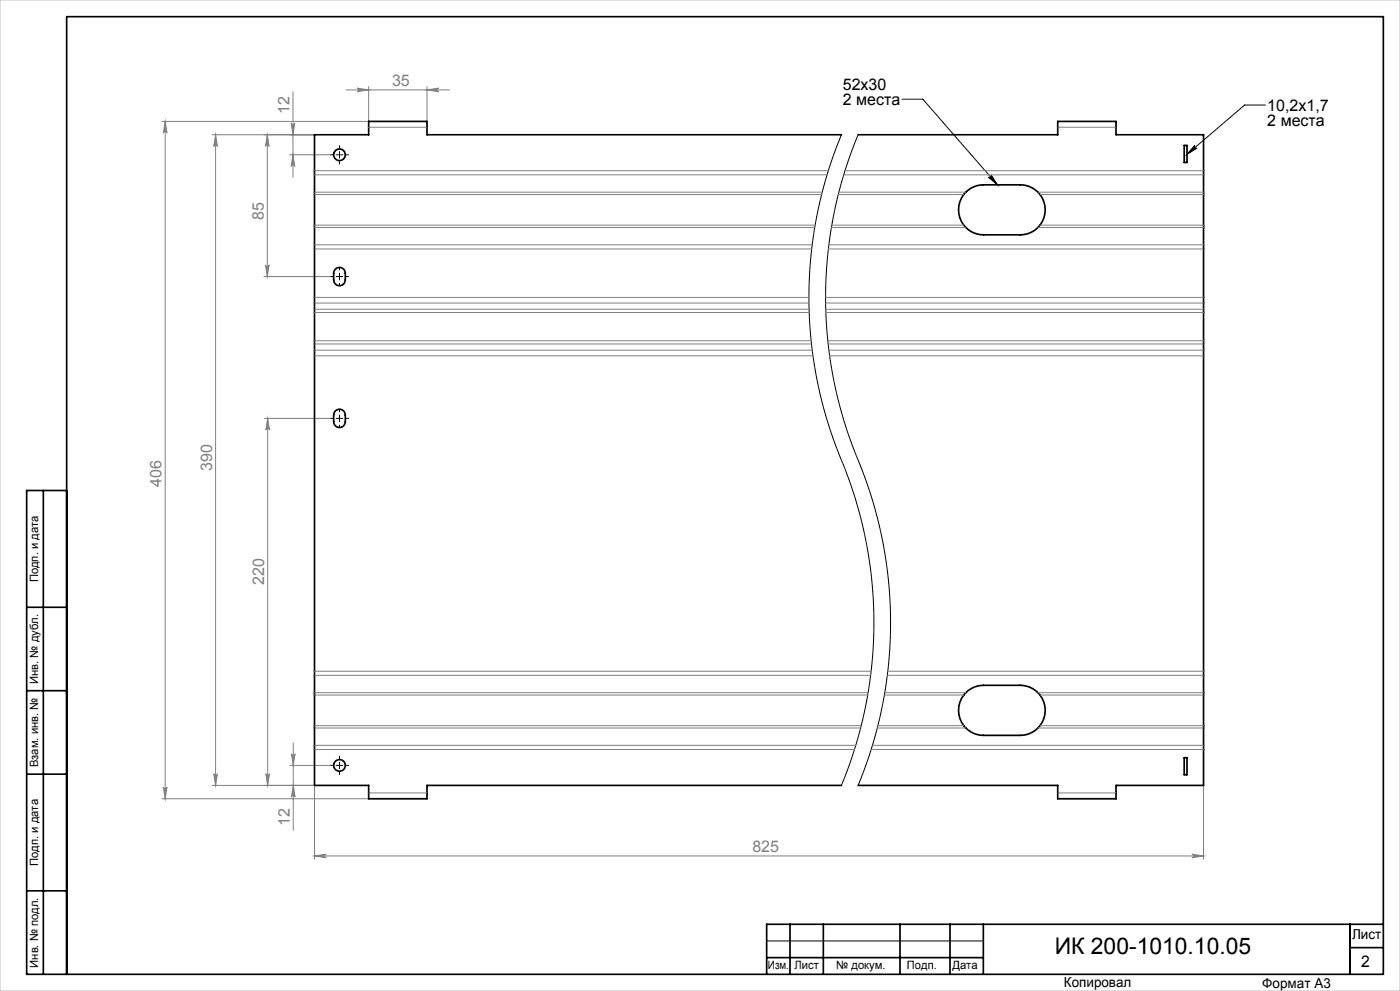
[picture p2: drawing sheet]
<svg xmlns="http://www.w3.org/2000/svg" width="420mm" height="297mm" viewBox="0 0 420 297" stroke-linecap="round" stroke-linejoin="round" font-family="sans-serif">
<g fill="none" stroke="#000" stroke-width=".3">
<path d="M270.6 29.7h6.3l22.3 25.7M379.6 31.5h-6.2l-17.3 14.7M100.8 46.4h2M101.8 45.4v2M252.4 40.4a127.3 127.3 0 0 0 1.2 100.5 126.7 126.7 0 0 1-1.2 94.5M257.4 40.4a127.3 127.3 0 0 0 1.2 100.5 126.7 126.7 0 0 1-1.2 94.5M296.5 53.1a.54 .54 0 0 0 .8 0 .54 .54 0 0 0 0-.7l1.9 3zM358.4 43.6a.54 .54 0 0 0 0 .7 .54 .54 0 0 0 .7 .1l-3 1.8zM100.8 82.9h2M101.8 81.9v2M100.8 125.4h2M101.8 124.4v2"/>
<path d="M100.8 229.4h2M101.8 228.4v2M230 282h65"/>
</g>
<g fill="none" stroke="#808080" stroke-width=".3">
<path d="M48.6 36.4h62M49.6 36.4l.5 3.5a.54 .54 0 0 0-.5-.5 .54 .54 0 0 0-.6 .5zM49.6 36.4v203M87.4 36.9a.54 .54 0 0 0 .5 .5 .54 .54 0 0 0 .5-.5l-.5 3.5zM87.9 27.5v25.6M103.9 27h30.9M107.1 26.4l3.5 .6-3.5 .5a.54 .54 0 0 0 .5-.5 .54 .54 0 0 0-.5-.6zM110.6 26v10.4M128.1 26v10.4M128.1 27l3.5-.6a.54 .54 0 0 0-.5 .6 .54 .54 0 0 0 .5 .5zM63.7 40.4h30.6M64.7 40.4v195"/>
<path d="M64.7 40.4l.5 3.5a.54 .54 0 0 0-.5-.5 .54 .54 0 0 0-.6 .5zM80.2 40.4v42.5M80.2 40.4l.5 3.5a.54 .54 0 0 0-.5-.5 .54 .54 0 0 0-.6 .5zM86.9 46.4h12.2M87.9 46.4l.5 3.5a.54 .54 0 0 0-.5-.5 .54 .54 0 0 0-.5 .5zM79.6 79.4a.54 .54 0 0 0 .6 .5 .54 .54 0 0 0 .5-.5l-.5 3.5zM79.2 82.9h19.9M79.3 125.4h19.8M80.3 125.4l.5 3.5a.54 .54 0 0 0-.5-.5 .54 .54 0 0 0-.5 .5zM80.3 125.4v110M48.6 239.4h62M49 235.9a.54 .54 0 0 0 .6 .5 .54 .54 0 0 0 .5-.5l-.5 3.5z"/>
<path d="M64.1 231.9a.54 .54 0 0 0 .6 .5 .54 .54 0 0 0 .5-.5l-.5 3.5zM79.8 231.9a.54 .54 0 0 0 .5 .5 .54 .54 0 0 0 .5-.5l-.5 3.5zM87 229.4h12.1M87.4 225.9a.54 .54 0 0 0 .6 .5 .54 .54 0 0 0 .5-.5l-.5 3.5zM88 222.7v26.2M88 235.4l.5 3.5a.54 .54 0 0 0-.5-.5 .54 .54 0 0 0-.6 .5zM94.3 235.4h-30.6M94.3 235.4v22.1M361.1 235.4v22.1M94.3 256.5h266.8M94.3 256.5l3.5-.5a.54 .54 0 0 0-.5 .5 .54 .54 0 0 0 .5 .6zM357.6 256l3.5 .5-3.5 .6a.54 .54 0 0 0 .5-.6 .54 .54 0 0 0-.5-.5z"/>
</g>
<g fill="none" stroke="#000" stroke-width=".3" stroke-dasharray="15.2 1.3 1.3 1.3">
<path d="M99.8 46.4h-.7M101.8 44.4v-.8M101.8 48.4v.7M103.8 46.4h.8M99.8 82.9h-.7M101.8 80.9v-.8M101.8 84.9v.7M103.8 82.9h.8M99.8 125.4h-.7M101.8 123.4v-.8M101.8 127.4v.7M103.8 125.4h.8"/>
<path d="M99.8 229.4h-.7M101.8 227.4v-.8M101.8 231.4v.7M103.8 229.4h.8"/>
</g>
<g fill="none" stroke="#000" stroke-width=".5">
<path d="M13 147v145M20 147h-12v145h407v-287h-395v287M8 182h12M8 207h12M8 232h12M8 267h12M237 277v15M247 277v15M270 277v15M285 277v15M295 277v15M405 277v15"/>
<path d="M415 277h-185v15M230 287h65M405 284h10"/>
</g>
<path d="M0 0h420v297h-420z" fill="none" stroke="#c0c0c0" stroke-width=".3"/>
<path d="M296.5 53.1a.54 .54 0 0 0 .8 0 .54 .54 0 0 0 0-.7l1.9 3zM358.4 43.6a.54 .54 0 0 0 0 .7 .54 .54 0 0 0 .7 .1l-3 1.8z" fill="#000"/>
<g fill="#808080">
<path d="M128.1 27l3.5-.6a.54 .54 0 0 0-.5 .6 .54 .54 0 0 0 .5 .5zM107.1 26.4l3.5 .6-3.5 .5a.54 .54 0 0 0 .5-.5 .54 .54 0 0 0-.5-.6z"/>
<path d="M94.3 256.5l3.5-.5a.54 .54 0 0 0-.5 .5 .54 .54 0 0 0 .5 .6zM357.6 256l3.5 .5-3.5 .6a.54 .54 0 0 0 .5-.6 .54 .54 0 0 0-.5-.5z"/>
<path d="M49 235.9a.54 .54 0 0 0 .6 .5 .54 .54 0 0 0 .5-.5l-.5 3.5zM49.6 36.4l.5 3.5a.54 .54 0 0 0-.5-.5 .54 .54 0 0 0-.6 .5zM88 235.4l.5 3.5a.54 .54 0 0 0-.5-.5 .54 .54 0 0 0-.6 .5zM87.4 225.9a.54 .54 0 0 0 .6 .5 .54 .54 0 0 0 .5-.5l-.5 3.5zM79.8 231.9a.54 .54 0 0 0 .5 .5 .54 .54 0 0 0 .5-.5l-.5 3.5zM80.3 125.4l.5 3.5a.54 .54 0 0 0-.5-.5 .54 .54 0 0 0-.5 .5z"/>
<path d="M87.4 36.9a.54 .54 0 0 0 .5 .5 .54 .54 0 0 0 .5-.5l-.5 3.5zM87.9 46.4l.5 3.5a.54 .54 0 0 0-.5-.5 .54 .54 0 0 0-.5 .5zM80.2 40.4l.5 3.5a.54 .54 0 0 0-.5-.5 .54 .54 0 0 0-.6 .5zM79.6 79.4a.54 .54 0 0 0 .6 .5 .54 .54 0 0 0 .5-.5l-.5 3.5z"/>
<path d="M64.7 40.4l.5 3.5a.54 .54 0 0 0-.5-.5 .54 .54 0 0 0-.6 .5zM64.1 231.9a.54 .54 0 0 0 .6 .5 .54 .54 0 0 0 .5-.5l-.5 3.5z"/>
</g>
<g fill="none" stroke="#000" stroke-width=".5">
<path d="M252.4 40.4h-124.3v-4h-17.5v4h-16.3v195h16.3v4h17.5v-4h124.3M257.4 40.4h59.9v-4h17.5v4h26.3v195h-26.3v4h-17.5v-4h-59.9M289.8 57.6a7.5 7.5 0 0 1 5.3-2.2h11a7.5 7.5 0 0 1 7.5 7.5 7.5 7.5 0 0 1-7.5 7.5h-11a7.5 7.5 0 0 1-7-4.6 7.5 7.5 0 0 1 1.7-8.2zM355.3 43.6h.8v5.1h-.8zM100.5 80.8a1.75 1.75 0 0 1 1.9-.6 1.75 1.75 0 0 1 1.2 1.7v2a1.75 1.75 0 0 1-1.8 1.7 1.75 1.75 0 0 1-1.7-1.7v-2zM100.5 123.3a1.75 1.75 0 0 1 1.9-.6 1.75 1.75 0 0 1 1.2 1.7v2a1.75 1.75 0 0 1-1.8 1.7 1.75 1.75 0 0 1-1.7-1.7v-2zM289.8 207.6a7.5 7.5 0 0 1 5.3-2.2h11a7.5 7.5 0 0 1 7.5 7.5 7.5 7.5 0 0 1-7.5 7.5h-11a7.5 7.5 0 0 1-7-4.6 7.5 7.5 0 0 1 1.7-8.2zM355.3 227.1h.8v5.1h-.8z"/>
<circle cx="101.8" cy="46.4" r="1.75"/>
<circle cx="101.8" cy="229.4" r="1.75"/>
</g>
<g fill="none" stroke="#808080" stroke-width=".3">
<path d="M110.6 38.1h17.5M317.3 38.1h17.5M94.3 51.2h154.2M94.3 52.4h153.8M94.3 57.6h152.4M94.3 58.3h152.2M251.5 58.3h37.6M251.7 57.6h38.1M253.1 52.4h108M253.5 51.2h107.6M311.4 57.6h49.7M312 58.3h49.1"/>
<path d="M94.3 74.6h149.2M94.3 73.4h149.4M94.3 68.2h150.1M94.3 67.5h150.2M248.5 74.6h112.6M248.7 73.4h112.4M249.4 68.2h40.4M249.5 67.5h39.6M311.4 68.2h49.7M312 67.5h49.1M94.3 89.1h148.4M94.3 90.8h148.4"/>
<path d="M94.3 92.7h148.4M94.3 93.7h148.5M247.7 89.1h113.4M247.7 90.8h113.4M247.7 92.7h113.4M247.8 93.7h113.3M94.3 106.6h149.6M94.3 105h149.4M94.3 103.1h149.1M94.3 102.1h149M248.3 102.1h112.8M248.4 103.1h112.7"/>
<path d="M248.7 105h112.4M248.9 106.6h112.2M94.3 201.2h167M94.3 202.4h166.9M94.3 207.6h166.1M94.3 218.2h163.9M94.3 208.3h166M94.3 217.5h164.1M263.2 218.2h26.6M263.4 217.5h25.7M265.3 208.3h23.8M265.4 207.6h24.4"/>
<path d="M266.2 202.4h94.9M266.3 201.2h94.8M311.4 207.6h49.7M311.4 218.2h49.7M312 208.3h49.1M312 217.5h49.1M94.3 224.6h162.1M94.3 223.4h162.4M110.6 237.6h17.5M261.4 224.6h99.7M261.7 223.4h99.4M317.3 237.6h17.5"/>
</g>
<text font-size="6.9" x="316.4" y="285.9">ИК 200-1010.10.05</text>
<g font-size="4.8" fill="#808080">
<text x="117.6" y="25.9">35</text>
<text x="86.8" y="34.1" transform="rotate(-90 86.8 34.1)">12</text>
<text x="79.1" y="65.9" transform="rotate(-90 79.1 65.9)">85</text>
<text x="63.6" y="141" transform="rotate(-90 63.6 141)">390</text>
<text x="48.5" y="145.9" transform="rotate(-90 48.5 145.9)">406</text>
<text x="79.2" y="175.2" transform="rotate(-90 79.2 175.2)">220</text>
<text x="86.9" y="247.5" transform="rotate(-90 86.9 247.5)">12</text>
<text x="225.7" y="255.5">825</text>
</g>
<g font-size="4.8">
<text x="252.8" y="26.9">52х30</text>
<text x="252.8" y="31.4">2 места</text>
<text x="380.2" y="33.2">10,2х1,7</text>
<text x="380.2" y="37.7">2 места</text>
<text x="408.3" y="289.7">2</text>
</g>
<g font-size="4.1">
<text x="405.6" y="281.5">Лист</text>
<text x="319.2" y="295.9">Копировал</text>
<text x="378.7" y="296">Формат А3</text>
</g>
<g font-size="3.4">
<text x="11.4" y="174.5" transform="rotate(-90 11.4 174.5)">Подп. и дата</text>
<text x="11.4" y="205" transform="rotate(-90 11.4 205)">Инв. № дубл.</text>
<text x="11.4" y="229.9" transform="rotate(-90 11.4 229.9)">Взам. инв. №</text>
<text x="11.4" y="259.5" transform="rotate(-90 11.4 259.5)">Подп. и дата</text>
<text x="11.4" y="290" transform="rotate(-90 11.4 290)">Инв. № подл.</text>
<text x="230.4" y="290.4">Изм.</text>
<text x="238.3" y="290.4">Лист</text>
<text x="250.9" y="290.4">№ докум.</text>
<text x="272.1" y="290.4">Подп.</text>
<text x="285.7" y="290.5">Дата</text>
</g>
</svg>
